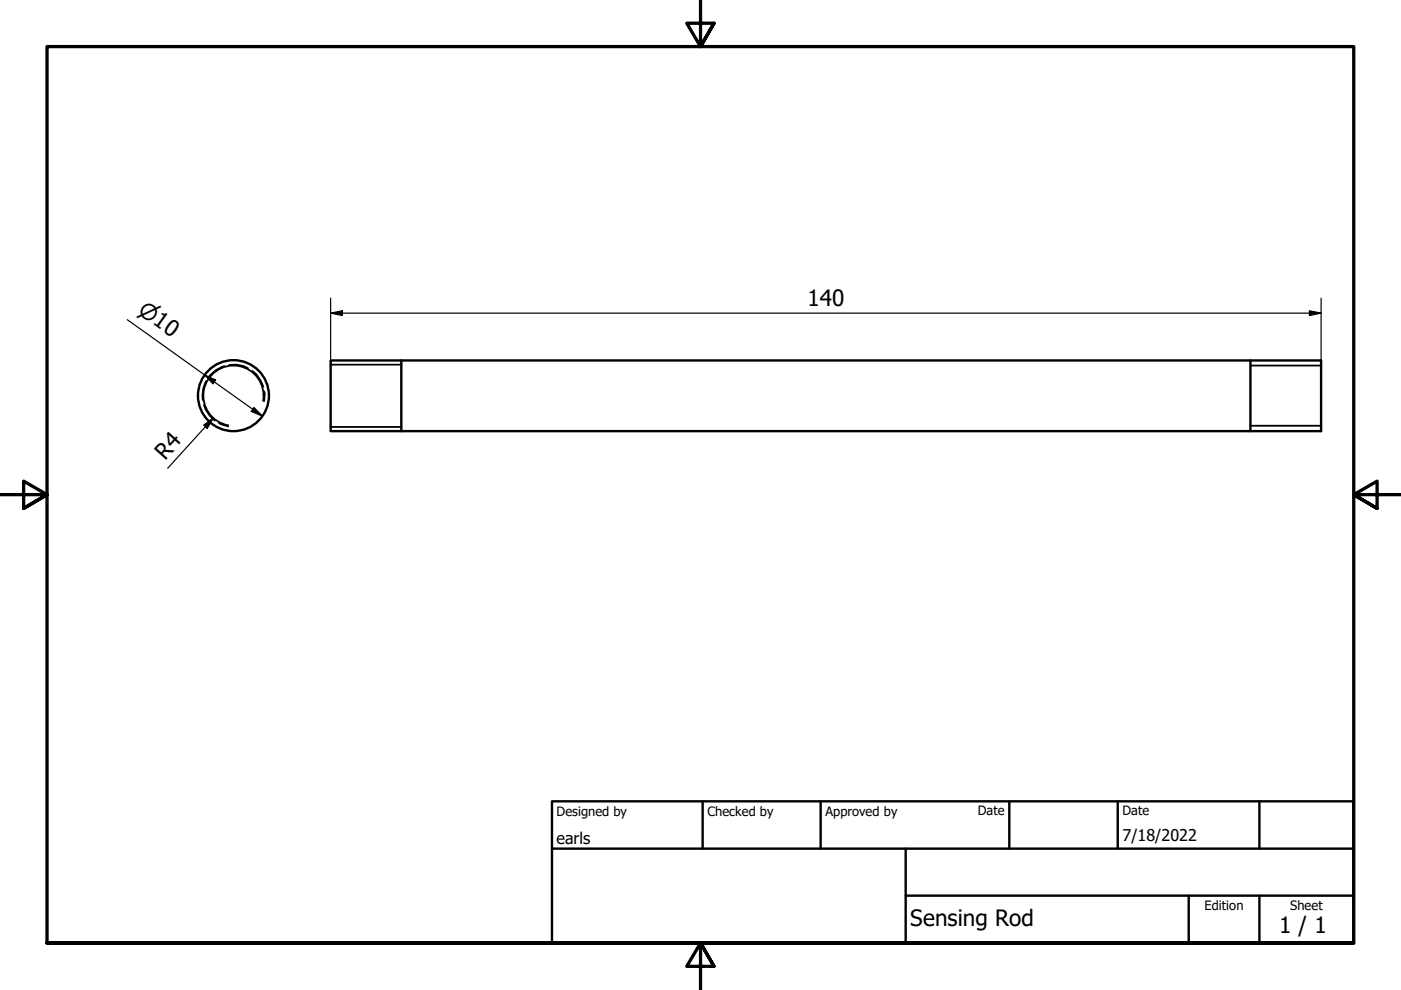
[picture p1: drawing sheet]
<svg xmlns="http://www.w3.org/2000/svg" width="297mm" height="210mm" viewBox="0 0 297 210" stroke-linecap="round" stroke-linejoin="round" font-family="sans-serif">
<!-- layer: Hidden (ISO) -->
<path d="M47.6 77.6a6.3 6.3 0 0 0-3.3 2.3M48.6 77.4l1.6-.1 1.5 .3 .9 .5M53.5 78.6l.8 .7 .9 1.3 .6 1.4M43.2 85.8l.4 1 .8 1.3 1.1 1.1M43.7 80.8l-.6 1.5-.2 1.5 .1 1M46.4 89.7l2 .7M56 83l.1 .5-.1 1.6" fill="none" stroke="#000" stroke-width=".38"/>
<!-- layer: Visible (ISO) -->
<g fill="none" stroke="#000" stroke-width=".51">
<path d="M70.1 76.4h210v15h-210zM85.1 76.4v15M265.1 76.4v15"/>
<circle cx="49.5" cy="83.9" r="7.5"/>
</g>
<!-- layer: Visible Narrow (ISO) -->
<path d="M70.1 77.3h15M265.1 77.5h15M55.8 85a6.4 6.4 0 0 0-5.2-7.4 6.4 6.4 0 0 0-7.4 5.2 6.4 6.4 0 0 0 5.2 7.4M70.1 90.5h15M265.1 90.3h15" fill="none" stroke="#000" stroke-width=".38"/>
<!-- layer: Border (ISO) -->
<path d="M148.5 -.1v10l-2.9-5h5.8l-2.9 5 2.9-5M0 104.9h10l-5-2.9v5.8l5-2.9-5 2.9M297 104.9h-10l5-2.9v5.8l-5-2.9 5 2.9M10 199.9v-190h277v190h-277h277M151.4 204.9l-2.9-5 2.9 5h-5.8l2.9-5v10" fill="none" stroke="#000" stroke-width=".7"/>
<!-- layer: Title (ISO) -->
<path d="M117 169.9h170v30h-170zM117 179.9h170M149 169.9v10M174 169.9v10M192 179.9v20M214 169.9v10M237 169.9v10M267 169.9v10M192 189.9h95M252 189.9v10M267 189.9v10" fill="none" stroke="#000" stroke-width=".51"/>
<!-- layer: Dimension (ISO) -->
<path d="M27 67.8l28.6 20.4M43.4 79.5l2.3 1.1-.6 .8zM70.1 66.4l2.5-.5v1zM70.1 66.4h210M70.1 63.2v13.2M277.6 65.9l2.5 .5-2.5 .5zM280.1 63.2v13.2M43.2 90.1l2-1.5-1.3 2.2zM45.2 88.6l-9.6 10.7M53.8 86.4l1.8 1.8-2.3-1z" fill="none" stroke="#000" stroke-width=".25"/>
<g fill="#000">
<path d="M70.1 66.4l2.5-.5v1z" fill-rule="evenodd"/>
<path d="M277.6 65.9l2.5 .5-2.5 .5z" fill-rule="evenodd"/>
<path d="M43.2 90.1l2-1.5-1.3 2.2z" fill-rule="evenodd"/>
<path d="M43.4 79.5l2.3 1.1-.6 .8z" fill-rule="evenodd"/>
<path d="M53.8 86.4l1.8 1.8-2.3-1z" fill-rule="evenodd"/>
</g>
<g font-size="4.8">
<text x="171.2" y="64.8">140</text>
<text x="35" y="97.7" transform="rotate(-48 35 97.7)">R4</text>
<text x="193" y="196.3">Sensing Rod</text>
<text x="271.2" y="197.8">1 / 1</text>
</g>
<text font-size="4.6" x="29" y="66.3" transform="rotate(36 29 66.3)">⌀10</text>
<g font-size="3.4">
<text x="118" y="178.9">earls</text>
<text x="238" y="178.3">7/18/2022</text>
</g>
<g font-size="2.7">
<text x="118" y="173">Designed by</text>
<text x="150" y="173">Checked by</text>
<text x="175" y="173">Approved by</text>
<text x="207.3" y="172.9">Date</text>
<text x="238" y="172.9">Date</text>
<text x="255.4" y="193">Edition</text>
<text x="273.6" y="193">Sheet</text>
</g>
</svg>
